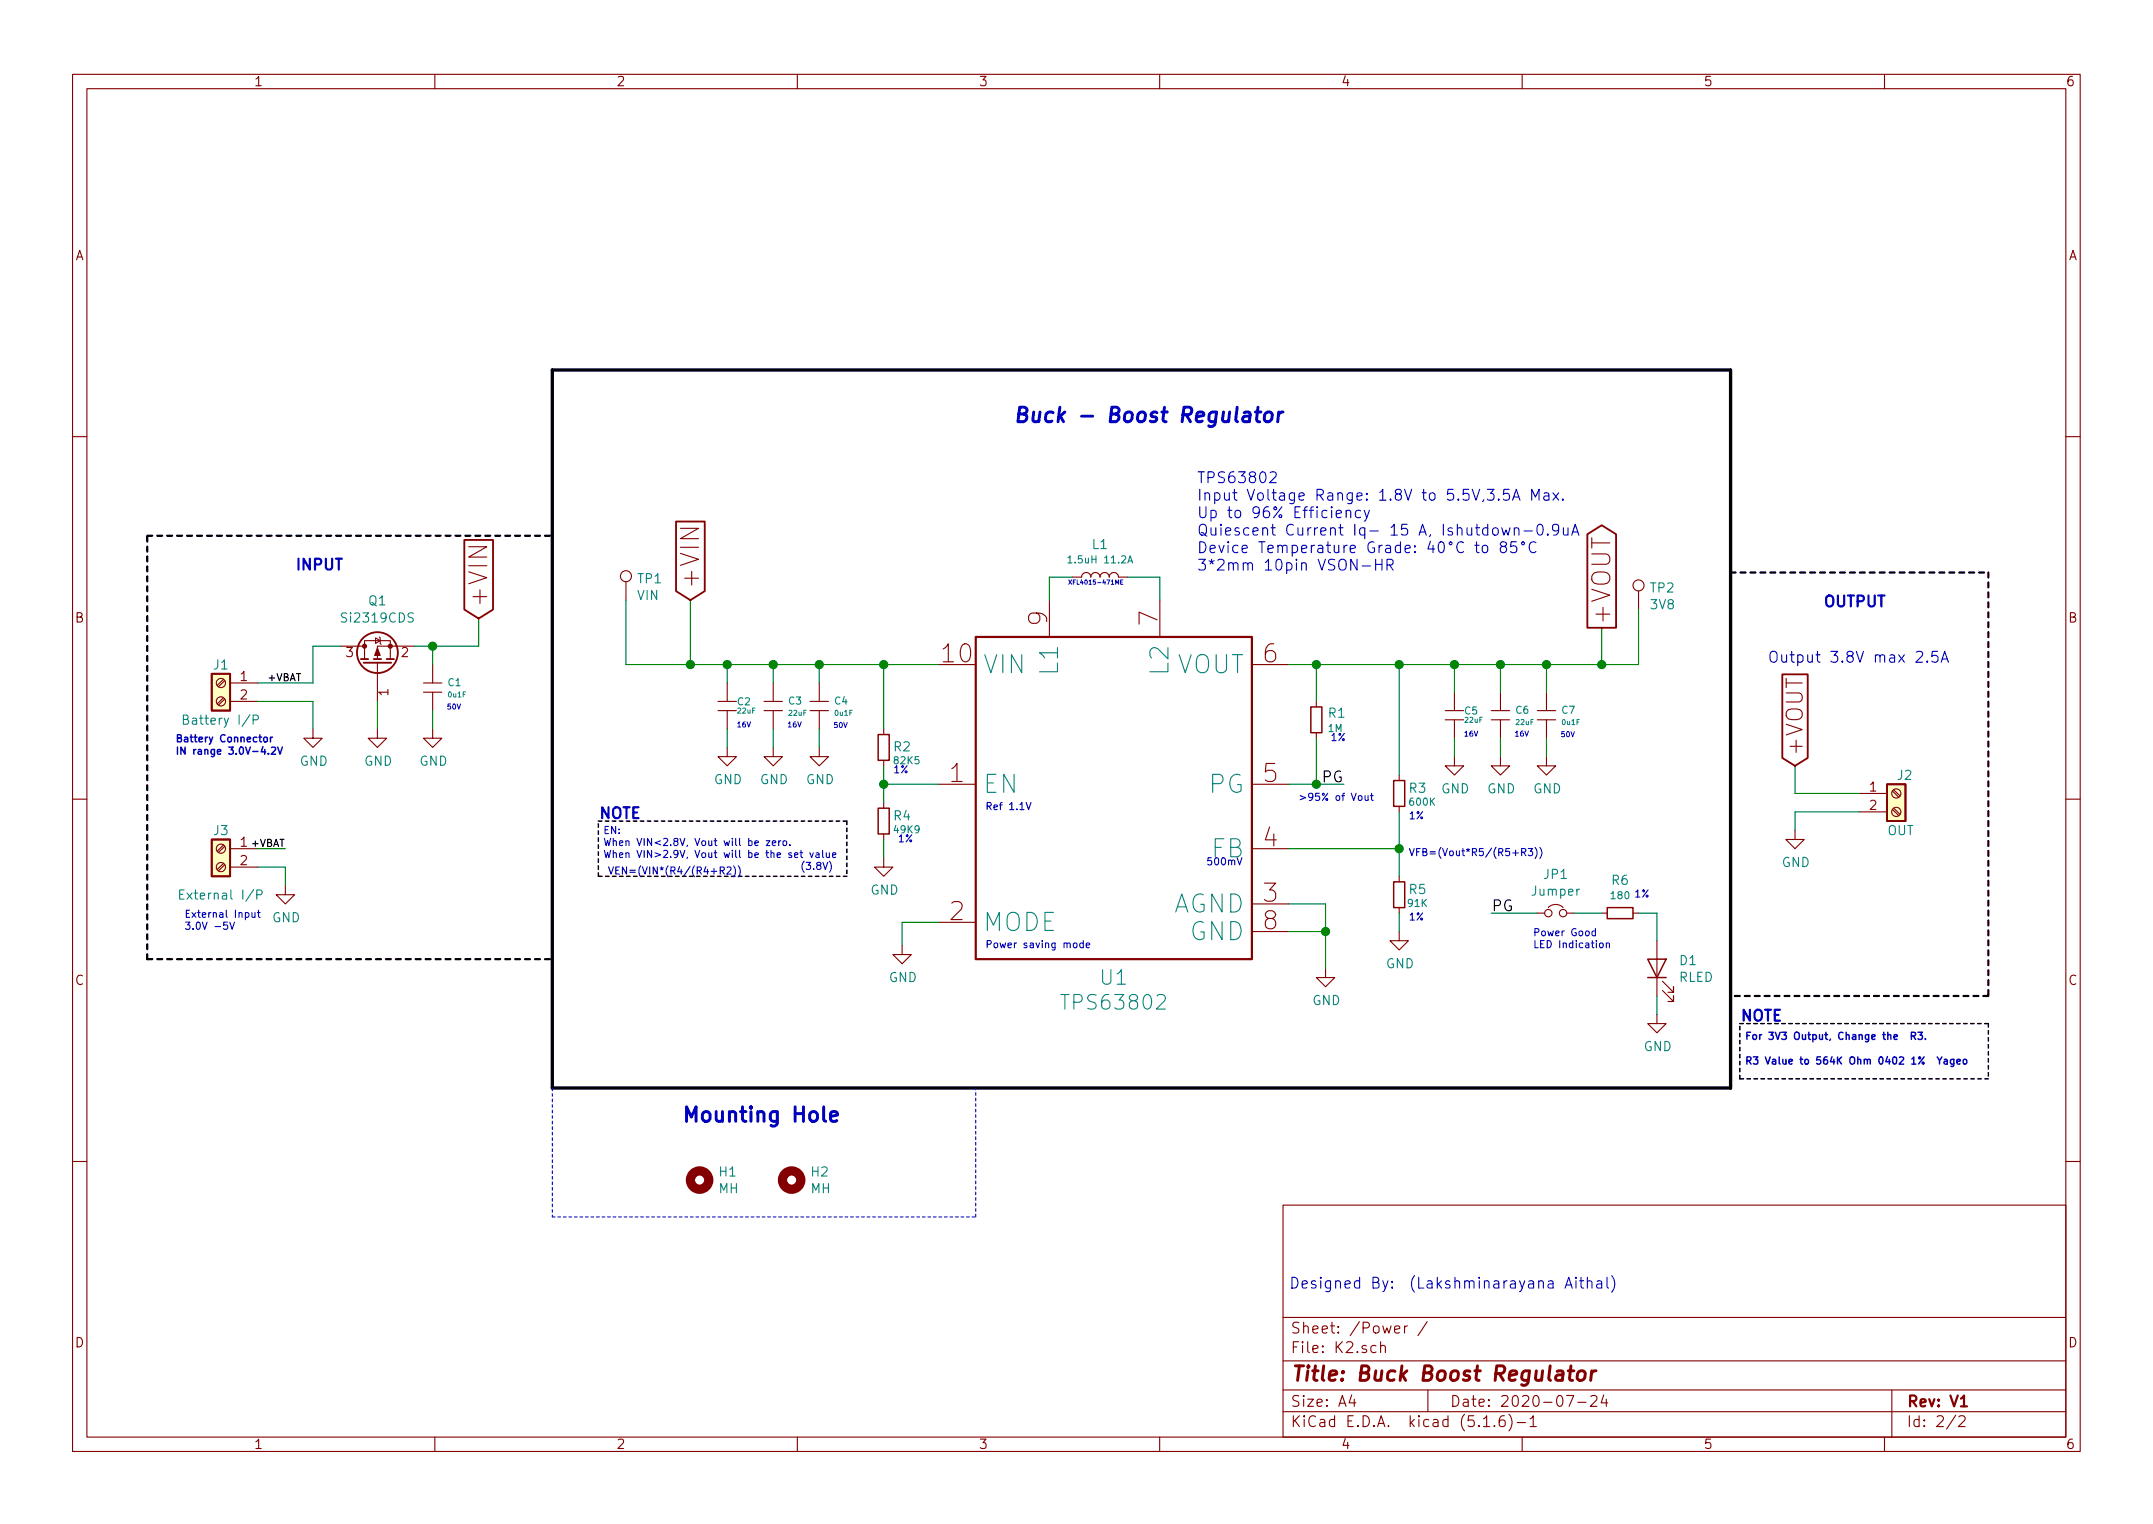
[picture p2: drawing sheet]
EESchema Schematic File Version 4
EELAYER 30 0
EELAYER END
$Descr A4 11693 8268
encoding utf-8
Sheet 2 2
Title "Buck Boost Regulator"
Date "2020-07-24"
Rev "V1"
Comp ""
Comment1 ""
Comment2 ""
Comment3 ""
Comment4 ""
$EndDescr
$Comp
L Device:L L?
U 1 1
P 5975 3125
AR Path="/5F27532A" Ref="L?"  Part="1" 
AR Path="/5F266078/5F27532A" Ref="L1"  Part="1" 
F 0 "L1" V 6149 3125 50  0000 C CNN
F 1 "1.5uH 11.2A" V 6066 3125 39  0000 C CNN
F 2 "EC25E_LI:XFL401571MEB" H 5975 3125 50  0001 C CNN
F 3 "~" H 5975 3125 50  0001 C CNN
	1    5975 3125
	0    -1   -1   0   
$EndComp
Text Notes 5800 3175 0    24   ~ 0
XFL4015-471ME
Wire Wire Line
	6125 3125 6300 3125
Wire Wire Line
	6300 3125 6300 3250
Wire Wire Line
	5825 3125 5700 3125
Wire Wire Line
	5700 3125 5700 3250
$Comp
L EC-25:TPS63802 U?
U 1 1
P 5250 3500
AR Path="/5F275335" Ref="U?"  Part="1" 
AR Path="/5F266078/5F275335" Ref="U1"  Part="1" 
F 0 "U1" H 6050 1703 79  0000 C CNN
F 1 "TPS63802" H 6050 1568 79  0000 C CNN
F 2 "EC25E_LI:TPS63802" H 4600 3900 79  0001 C CNN
F 3 "" H 4600 3900 79  0001 C CNN
	1    5250 3500
	1    0    0    -1  
$EndComp
$Comp
L KiCAD~Demo:49K9 R?
U 1 1
P 4800 4450
AR Path="/5F27533F" Ref="R?"  Part="1" 
AR Path="/5F266078/5F27533F" Ref="R4"  Part="1" 
F 0 "R4" V 4825 4350 50  0000 C CNN
F 1 "49K9" V 4750 4325 39  0000 C CNN
F 2 "KiCAD Demo- Buck-Boost Regulator:R0603" V 4800 4450 50  0001 C CNN
F 3 "~" V 4800 4450 50  0001 C CNN
F 4 "https://www.digikey.in/product-detail/en/yageo/RC0603FR-0749K9L/311-49-9KHRCT-ND/730212" H 4950 4350 50  0001 C CNN "Digikey"
F 5 "RC0603FR-0749K9L" H 4950 4300 50  0001 C CNN "Part Number"
F 6 "RES SMD 49.9K OHM 1% 1/10W 0603" H 4950 4350 50  0001 C CNN "Description"
F 7 "Yageo" H 4800 4450 50  0001 C CNN "Manufacturer"
	1    4800 4450
	0    -1   -1   0   
$EndComp
$Comp
L KiCAD~Demo:82K5 R?
U 1 1
P 4800 4050
AR Path="/5F275349" Ref="R?"  Part="1" 
AR Path="/5F266078/5F275349" Ref="R2"  Part="1" 
F 0 "R2" V 4800 3950 50  0000 C CNN
F 1 "82K5" V 4725 3925 39  0000 C CNN
F 2 "KiCAD Demo- Buck-Boost Regulator:R0402" V 4800 4050 50  0001 C CNN
F 3 "~" V 4800 4050 50  0001 C CNN
F 4 "https://www.digikey.in/product-detail/en/yageo/RC0402FR-0782K5L/311-82-5KLRDKR-ND/732560" H 4800 4050 50  0001 C BNN "Digikey"
F 5 "Yageo" H 4800 4050 50  0001 C BNN "Manufacturer"
F 6 "RC0402FR-0782K5L" H 4800 4050 50  0001 C BNN "Part Number"
F 7 "RES SMD 82.5K OHM 1% 1/16W 0402" H 4800 4050 50  0001 C BNN "Description"
	1    4800 4050
	0    -1   -1   0   
$EndComp
$Comp
L KiCAD~Demo:22uF C?
U 1 1
P 4200 3800
AR Path="/5F275353" Ref="C?"  Part="1" 
AR Path="/5F266078/5F275353" Ref="C3"  Part="1" 
F 0 "C3" H 4278 3804 39  0000 L CNN
F 1 "22uF" H 4278 3738 28  0000 L CNN
F 2 "KiCAD Demo- Buck-Boost Regulator:C0402" H 4200 3850 50  0001 C CNN
F 3 "" H 4200 3850 50  0001 C CNN
F 4 "https://www.digikey.in/product-detail/en/samsung-electro-mechanics/CL10A226MO7JZNC/1276-7076-1-ND/7320718" H 4000 3450 50  0001 C CNN "Digikey"
F 5 "CL10A226MO7JZNC" H 4200 3450 50  0001 C CNN "Part Number"
F 6 "CAP CER 22UF 16V X5R 0603" H 4100 3450 50  0001 C CNN "Description"
F 7 "Samsung Electro-Mechanics" H 4150 3450 50  0001 C CNN "Manufacturer"
	1    4200 3800
	1    0    0    -1  
$EndComp
$Comp
L KiCAD~Demo:0u1F C?
U 1 1
P 4450 3800
AR Path="/5F27535D" Ref="C?"  Part="1" 
AR Path="/5F266078/5F27535D" Ref="C4"  Part="1" 
F 0 "C4" H 4528 3804 39  0000 L CNN
F 1 "0u1F" H 4528 3738 28  0000 L CNN
F 2 "KiCAD Demo- Buck-Boost Regulator:C0402" H 4450 3850 50  0001 C CNN
F 3 "" H 4450 3850 50  0001 C CNN
F 4 "https://www.digikey.in/product-detail/en/yageo/CC0402KRX5R9BB104/311-3342-1-ND/6818312" H 4250 3450 50  0001 C CNN "Digikey"
F 5 "CC0402KRX5R9BB104" H 4450 3450 50  0001 C CNN "Part Number"
F 6 "CAP CER 0.1UF 50V X5R 0402" H 4350 3450 50  0001 C CNN "Description"
F 7 "Yageo" H 4400 3450 50  0001 C CNN "Manufacturer"
	1    4450 3800
	1    0    0    -1  
$EndComp
$Comp
L KiCAD~Demo:180 R?
U 1 1
P 8800 4950
AR Path="/5F275367" Ref="R?"  Part="1" 
AR Path="/5F266078/5F275367" Ref="R6"  Part="1" 
F 0 "R6" H 8800 5130 50  0000 C CNN
F 1 "180" H 8800 5047 39  0000 C CNN
F 2 "KiCAD Demo- Buck-Boost Regulator:R0603" V 8800 4950 50  0001 C CNN
F 3 "~" V 8800 4950 50  0001 C CNN
F 4 "https://www.digikey.in/product-detail/en/yageo/RC0603JR-07180RL/311-180GRCT-ND/729669" H 8950 4850 50  0001 C CNN "Digikey"
F 5 "RC0603JR-07180RL" H 8950 4800 50  0001 C CNN "Part Number"
F 6 "RES SMD 180 OHM 5% 1/10W 0603" H 8950 4850 50  0001 C CNN "Description"
F 7 "Yageo" H 8800 4950 50  0001 C CNN "Manufacturer"
	1    8800 4950
	1    0    0    -1  
$EndComp
$Comp
L Device:LED D?
U 1 1
P 9000 5250
AR Path="/5F27536D" Ref="D?"  Part="1" 
AR Path="/5F266078/5F27536D" Ref="D1"  Part="1" 
F 0 "D1" V 9039 5133 50  0000 R CNN
F 1 "RLED" V 8948 5133 50  0000 R CNN
F 2 "KiCAD Demo- Buck-Boost Regulator:D0603" H 9000 5250 50  0001 C CNN
F 3 "~" H 9000 5250 50  0001 C CNN
	1    9000 5250
	0    -1   -1   0   
$EndComp
$Comp
L KiCAD~Demo:22uF C?
U 1 1
P 3950 3800
AR Path="/5F275377" Ref="C?"  Part="1" 
AR Path="/5F266078/5F275377" Ref="C2"  Part="1" 
F 0 "C2" H 4000 3800 39  0000 L CNN
F 1 "22uF" H 4000 3750 28  0000 L CNN
F 2 "KiCAD Demo- Buck-Boost Regulator:C0402" H 3950 3850 50  0001 C CNN
F 3 "" H 3950 3850 50  0001 C CNN
F 4 "https://www.digikey.in/product-detail/en/samsung-electro-mechanics/CL10A226MO7JZNC/1276-7076-1-ND/7320718" H 3750 3450 50  0001 C CNN "Digikey"
F 5 "CL10A226MO7JZNC" H 3950 3450 50  0001 C CNN "Part Number"
F 6 "CAP CER 22UF 16V X5R 0603" H 3850 3450 50  0001 C CNN "Description"
F 7 "Samsung Electro-Mechanics" H 3900 3450 50  0001 C CNN "Manufacturer"
	1    3950 3800
	1    0    0    -1  
$EndComp
Wire Wire Line
	4800 3600 4800 3950
Wire Wire Line
	4450 3700 4450 3600
Wire Wire Line
	4450 3600 4200 3600
Wire Wire Line
	4200 3600 4200 3700
Connection ~ 4450 3600
Wire Wire Line
	3950 3700 3950 3600
Wire Wire Line
	4800 4550 4800 4650
Wire Wire Line
	5100 5000 4900 5000
Wire Wire Line
	4900 5000 4900 5125
$Comp
L power:GND #PWR?
U 1 1
P 4900 5125
AR Path="/5F275386" Ref="#PWR?"  Part="1" 
AR Path="/5F266078/5F275386" Ref="#PWR014"  Part="1" 
F 0 "#PWR014" H 4900 4875 50  0001 C CNN
F 1 "GND" H 4905 4952 50  0000 C CNN
F 2 "" H 4900 5125 50  0001 C CNN
F 3 "" H 4900 5125 50  0001 C CNN
	1    4900 5125
	1    0    0    -1  
$EndComp
$Comp
L power:GND #PWR?
U 1 1
P 4800 4650
AR Path="/5F27538C" Ref="#PWR?"  Part="1" 
AR Path="/5F266078/5F27538C" Ref="#PWR011"  Part="1" 
F 0 "#PWR011" H 4800 4400 50  0001 C CNN
F 1 "GND" H 4805 4477 50  0000 C CNN
F 2 "" H 4800 4650 50  0001 C CNN
F 3 "" H 4800 4650 50  0001 C CNN
	1    4800 4650
	1    0    0    -1  
$EndComp
$Comp
L power:GND #PWR?
U 1 1
P 3950 4050
AR Path="/5F275392" Ref="#PWR?"  Part="1" 
AR Path="/5F266078/5F275392" Ref="#PWR04"  Part="1" 
F 0 "#PWR04" H 3950 3800 50  0001 C CNN
F 1 "GND" H 3955 3877 50  0000 C CNN
F 2 "" H 3950 4050 50  0001 C CNN
F 3 "" H 3950 4050 50  0001 C CNN
	1    3950 4050
	1    0    0    -1  
$EndComp
Wire Wire Line
	3950 3950 3950 4050
$Comp
L power:GND #PWR?
U 1 1
P 4200 4050
AR Path="/5F275399" Ref="#PWR?"  Part="1" 
AR Path="/5F266078/5F275399" Ref="#PWR05"  Part="1" 
F 0 "#PWR05" H 4200 3800 50  0001 C CNN
F 1 "GND" H 4205 3877 50  0000 C CNN
F 2 "" H 4200 4050 50  0001 C CNN
F 3 "" H 4200 4050 50  0001 C CNN
	1    4200 4050
	1    0    0    -1  
$EndComp
Wire Wire Line
	4200 3950 4200 4050
$Comp
L power:GND #PWR?
U 1 1
P 4450 4050
AR Path="/5F2753A0" Ref="#PWR?"  Part="1" 
AR Path="/5F266078/5F2753A0" Ref="#PWR06"  Part="1" 
F 0 "#PWR06" H 4450 3800 50  0001 C CNN
F 1 "GND" H 4455 3877 50  0000 C CNN
F 2 "" H 4450 4050 50  0001 C CNN
F 3 "" H 4450 4050 50  0001 C CNN
	1    4450 4050
	1    0    0    -1  
$EndComp
Wire Wire Line
	4450 3950 4450 4050
$Comp
L KiCAD~Demo:1M R?
U 1 1
P 7150 3900
AR Path="/5F2753AB" Ref="R?"  Part="1" 
AR Path="/5F266078/5F2753AB" Ref="R1"  Part="1" 
F 0 "R1" V 7112 3959 50  0000 L CNN
F 1 "1M" V 7195 3959 39  0000 L CNN
F 2 "KiCAD Demo- Buck-Boost Regulator:R0402" V 7150 3900 50  0001 C CNN
F 3 "~" V 7150 3900 50  0001 C CNN
F 4 "https://www.digikey.in/product-detail/en/yageo/RC0402FR-071ML/311-1-00MLRCT-ND/729462" H 7150 3900 50  0001 C BNN "Digikey"
F 5 "Yageo" H 7150 3900 50  0001 C BNN "Manufacturer"
F 6 "RC0402FR-071ML" H 7150 3900 50  0001 C BNN "Part Number"
F 7 "RES SMD 1M OHM 1% 1/16W 0402" H 7150 3900 50  0001 C BNN "Description"
	1    7150 3900
	0    1    1    0   
$EndComp
$Comp
L KiCAD~Demo:91K R?
U 1 1
P 7600 4300
AR Path="/5F2753B1" Ref="R?"  Part="1" 
AR Path="/5F266078/5F2753B1" Ref="R3"  Part="1" 
F 0 "R3" V 7625 4200 50  0000 C CNN
F 1 "600K" V 7550 4175 39  0000 C CNN
F 2 "KiCAD Demo- Buck-Boost Regulator:R0402" V 7600 4300 50  0001 C CNN
F 3 "~" V 7600 4300 50  0001 C CNN
	1    7600 4300
	0    -1   -1   0   
$EndComp
$Comp
L Device:Jumper_NC_Small JP?
U 1 1
P 8450 4950
AR Path="/5F2753B7" Ref="JP?"  Part="1" 
AR Path="/5F266078/5F2753B7" Ref="JP1"  Part="1" 
F 0 "JP1" H 8450 5162 50  0000 C CNN
F 1 "Jumper" H 8450 5071 50  0000 C CNN
F 2 "Github:PinHeader_1x02_P2.54mm_Vertical" H 8450 4950 50  0001 C CNN
F 3 "~" H 8450 4950 50  0001 C CNN
	1    8450 4950
	1    0    0    -1  
$EndComp
$Comp
L KiCAD~Demo:91K R?
U 1 1
P 7600 4850
AR Path="/5F2753BD" Ref="R?"  Part="1" 
AR Path="/5F266078/5F2753BD" Ref="R5"  Part="1" 
F 0 "R5" V 7625 4750 50  0000 C CNN
F 1 "91K" V 7550 4750 39  0000 C CNN
F 2 "KiCAD Demo- Buck-Boost Regulator:R0402" V 7600 4850 50  0001 C CNN
F 3 "~" V 7600 4850 50  0001 C CNN
	1    7600 4850
	0    -1   -1   0   
$EndComp
Wire Wire Line
	7000 3600 7150 3600
Wire Wire Line
	7150 3600 7150 3800
Wire Wire Line
	7150 4000 7150 4250
Wire Wire Line
	7150 4250 7000 4250
Wire Wire Line
	7150 4250 7300 4250
Connection ~ 7150 4250
Wire Wire Line
	7000 4600 7600 4600
Wire Wire Line
	7600 4600 7600 4750
Wire Wire Line
	7600 4400 7600 4600
Connection ~ 7600 4600
Wire Wire Line
	7600 4200 7600 3600
Wire Wire Line
	7600 3600 7150 3600
Connection ~ 7150 3600
Wire Wire Line
	7600 4950 7600 5050
Wire Wire Line
	7000 4900 7200 4900
Wire Wire Line
	7200 4900 7200 5050
Wire Wire Line
	7000 5050 7200 5050
Connection ~ 7200 5050
Wire Wire Line
	7200 5050 7200 5250
$Comp
L power:GND #PWR?
U 1 1
P 7200 5250
AR Path="/5F2753D6" Ref="#PWR?"  Part="1" 
AR Path="/5F266078/5F2753D6" Ref="#PWR015"  Part="1" 
F 0 "#PWR015" H 7200 5000 50  0001 C CNN
F 1 "GND" H 7205 5077 50  0000 C CNN
F 2 "" H 7200 5250 50  0001 C CNN
F 3 "" H 7200 5250 50  0001 C CNN
	1    7200 5250
	1    0    0    -1  
$EndComp
$Comp
L power:GND #PWR?
U 1 1
P 7600 5050
AR Path="/5F2753DC" Ref="#PWR?"  Part="1" 
AR Path="/5F266078/5F2753DC" Ref="#PWR013"  Part="1" 
F 0 "#PWR013" H 7600 4800 50  0001 C CNN
F 1 "GND" H 7605 4877 50  0000 C CNN
F 2 "" H 7600 5050 50  0001 C CNN
F 3 "" H 7600 5050 50  0001 C CNN
	1    7600 5050
	1    0    0    -1  
$EndComp
Wire Wire Line
	8550 4950 8700 4950
Wire Wire Line
	8900 4950 9000 4950
Wire Wire Line
	9000 4950 9000 5100
Wire Wire Line
	9000 5400 9000 5500
$Comp
L power:GND #PWR?
U 1 1
P 9000 5500
AR Path="/5F2753E6" Ref="#PWR?"  Part="1" 
AR Path="/5F266078/5F2753E6" Ref="#PWR016"  Part="1" 
F 0 "#PWR016" H 9000 5250 50  0001 C CNN
F 1 "GND" H 9005 5327 50  0000 C CNN
F 2 "" H 9000 5500 50  0001 C CNN
F 3 "" H 9000 5500 50  0001 C CNN
	1    9000 5500
	1    0    0    -1  
$EndComp
Wire Wire Line
	8350 4950 8100 4950
Wire Wire Line
	4800 4150 4800 4250
Wire Wire Line
	4450 3600 4800 3600
Wire Wire Line
	4800 3600 5100 3600
Connection ~ 4800 3600
Connection ~ 4200 3600
Wire Wire Line
	3950 3600 4200 3600
Text Label 7300 4250 2    59   ~ 0
PG
Text Label 8100 4950 0    59   ~ 0
PG
$Comp
L KiCAD~Demo:22uF C?
U 1 1
P 8150 3850
AR Path="/5F2753F9" Ref="C?"  Part="1" 
AR Path="/5F266078/5F2753F9" Ref="C6"  Part="1" 
F 0 "C6" H 8228 3854 39  0000 L CNN
F 1 "22uF" H 8228 3788 28  0000 L CNN
F 2 "KiCAD Demo- Buck-Boost Regulator:C0402" H 8150 3900 50  0001 C CNN
F 3 "" H 8150 3900 50  0001 C CNN
F 4 "https://www.digikey.in/product-detail/en/samsung-electro-mechanics/CL10A226MO7JZNC/1276-7076-1-ND/7320718" H 7950 3500 50  0001 C CNN "Digikey"
F 5 "CL10A226MO7JZNC" H 8150 3500 50  0001 C CNN "Part Number"
F 6 "CAP CER 22UF 16V X5R 0603" H 8050 3500 50  0001 C CNN "Description"
F 7 "Samsung Electro-Mechanics" H 8100 3500 50  0001 C CNN "Manufacturer"
	1    8150 3850
	1    0    0    -1  
$EndComp
$Comp
L KiCAD~Demo:0u1F C?
U 1 1
P 8400 3850
AR Path="/5F275403" Ref="C?"  Part="1" 
AR Path="/5F266078/5F275403" Ref="C7"  Part="1" 
F 0 "C7" H 8478 3854 39  0000 L CNN
F 1 "0u1F" H 8478 3788 28  0000 L CNN
F 2 "KiCAD Demo- Buck-Boost Regulator:C0402" H 8400 3900 50  0001 C CNN
F 3 "" H 8400 3900 50  0001 C CNN
F 4 "https://www.digikey.in/product-detail/en/yageo/CC0402KRX5R9BB104/311-3342-1-ND/6818312" H 8200 3500 50  0001 C CNN "Digikey"
F 5 "CC0402KRX5R9BB104" H 8400 3500 50  0001 C CNN "Part Number"
F 6 "CAP CER 0.1UF 50V X5R 0402" H 8300 3500 50  0001 C CNN "Description"
F 7 "Yageo" H 8350 3500 50  0001 C CNN "Manufacturer"
	1    8400 3850
	1    0    0    -1  
$EndComp
$Comp
L KiCAD~Demo:22uF C?
U 1 1
P 7900 3850
AR Path="/5F27540D" Ref="C?"  Part="1" 
AR Path="/5F266078/5F27540D" Ref="C5"  Part="1" 
F 0 "C5" H 7950 3850 39  0000 L CNN
F 1 "22uF" H 7950 3800 28  0000 L CNN
F 2 "KiCAD Demo- Buck-Boost Regulator:C0402" H 7900 3900 50  0001 C CNN
F 3 "" H 7900 3900 50  0001 C CNN
F 4 "https://www.digikey.in/product-detail/en/samsung-electro-mechanics/CL10A226MO7JZNC/1276-7076-1-ND/7320718" H 7700 3500 50  0001 C CNN "Digikey"
F 5 "CL10A226MO7JZNC" H 7900 3500 50  0001 C CNN "Part Number"
F 6 "CAP CER 22UF 16V X5R 0603" H 7800 3500 50  0001 C CNN "Description"
F 7 "Samsung Electro-Mechanics" H 7850 3500 50  0001 C CNN "Manufacturer"
	1    7900 3850
	1    0    0    -1  
$EndComp
$Comp
L power:GND #PWR?
U 1 1
P 7900 4100
AR Path="/5F275413" Ref="#PWR?"  Part="1" 
AR Path="/5F266078/5F275413" Ref="#PWR07"  Part="1" 
F 0 "#PWR07" H 7900 3850 50  0001 C CNN
F 1 "GND" H 7905 3927 50  0000 C CNN
F 2 "" H 7900 4100 50  0001 C CNN
F 3 "" H 7900 4100 50  0001 C CNN
	1    7900 4100
	1    0    0    -1  
$EndComp
Wire Wire Line
	7900 4000 7900 4100
$Comp
L power:GND #PWR?
U 1 1
P 8150 4100
AR Path="/5F27541A" Ref="#PWR?"  Part="1" 
AR Path="/5F266078/5F27541A" Ref="#PWR08"  Part="1" 
F 0 "#PWR08" H 8150 3850 50  0001 C CNN
F 1 "GND" H 8155 3927 50  0000 C CNN
F 2 "" H 8150 4100 50  0001 C CNN
F 3 "" H 8150 4100 50  0001 C CNN
	1    8150 4100
	1    0    0    -1  
$EndComp
Wire Wire Line
	8150 4000 8150 4100
$Comp
L power:GND #PWR?
U 1 1
P 8400 4100
AR Path="/5F275421" Ref="#PWR?"  Part="1" 
AR Path="/5F266078/5F275421" Ref="#PWR09"  Part="1" 
F 0 "#PWR09" H 8400 3850 50  0001 C CNN
F 1 "GND" H 8405 3927 50  0000 C CNN
F 2 "" H 8400 4100 50  0001 C CNN
F 3 "" H 8400 4100 50  0001 C CNN
	1    8400 4100
	1    0    0    -1  
$EndComp
Wire Wire Line
	8400 4000 8400 4100
Wire Wire Line
	7600 3600 7900 3600
Wire Wire Line
	8400 3600 8400 3750
Connection ~ 7600 3600
Wire Wire Line
	8150 3600 8150 3750
Connection ~ 8150 3600
Wire Wire Line
	8150 3600 8400 3600
Wire Wire Line
	7900 3600 7900 3750
Connection ~ 7900 3600
Wire Wire Line
	7900 3600 8150 3600
Wire Wire Line
	4800 4250 5100 4250
Connection ~ 4800 4250
Wire Wire Line
	4800 4250 4800 4350
Wire Wire Line
	8400 3600 8700 3600
Wire Wire Line
	8700 3600 8700 3400
Connection ~ 8400 3600
Text GLabel 3750 3250 1    98   Input ~ 0
+VIN
Wire Wire Line
	3750 3250 3750 3600
Wire Wire Line
	3750 3600 3950 3600
Connection ~ 3950 3600
$Comp
L Connector:Screw_Terminal_01x02 J?
U 1 1
P 1200 3700
AR Path="/5F27543B" Ref="J?"  Part="1" 
AR Path="/5F266078/5F27543B" Ref="J1"  Part="1" 
F 0 "J1" H 1200 3800 50  0000 C CNN
F 1 "Battery I/P" H 1200 3500 50  0000 C CNN
F 2 "Github:PinSocket_1x02_P2.54mm_Vertical" H 1200 3700 50  0001 C CNN
F 3 "~" H 1200 3700 50  0001 C CNN
	1    1200 3700
	-1   0    0    -1  
$EndComp
$Comp
L Connector:Screw_Terminal_01x02 J?
U 1 1
P 1200 4600
AR Path="/5F275441" Ref="J?"  Part="1" 
AR Path="/5F266078/5F275441" Ref="J3"  Part="1" 
F 0 "J3" H 1200 4700 50  0000 C CNN
F 1 "External I/P" H 1200 4350 50  0000 C CNN
F 2 "Github:PinSocket_1x02_P2.54mm_Vertical" H 1200 4600 50  0001 C CNN
F 3 "~" H 1200 4600 50  0001 C CNN
	1    1200 4600
	-1   0    0    -1  
$EndComp
$Comp
L Connector:Screw_Terminal_01x02 J?
U 1 1
P 10300 4300
AR Path="/5F275447" Ref="J?"  Part="1" 
AR Path="/5F266078/5F275447" Ref="J2"  Part="1" 
F 0 "J2" H 10300 4400 50  0000 L CNN
F 1 "OUT" H 10250 4100 50  0000 L CNN
F 2 "Github:PinSocket_1x02_P2.54mm_Vertical" H 10300 4300 50  0001 C CNN
F 3 "~" H 10300 4300 50  0001 C CNN
	1    10300 4300
	1    0    0    -1  
$EndComp
Wire Wire Line
	1400 3700 1700 3700
Wire Wire Line
	1700 3700 1700 3500
Wire Wire Line
	1400 3800 1700 3800
Wire Wire Line
	1700 3800 1700 3950
$Comp
L power:GND #PWR?
U 1 1
P 1700 3950
AR Path="/5F275451" Ref="#PWR?"  Part="1" 
AR Path="/5F266078/5F275451" Ref="#PWR01"  Part="1" 
F 0 "#PWR01" H 1700 3700 50  0001 C CNN
F 1 "GND" H 1705 3777 50  0000 C CNN
F 2 "" H 1700 3950 50  0001 C CNN
F 3 "" H 1700 3950 50  0001 C CNN
	1    1700 3950
	1    0    0    -1  
$EndComp
Wire Wire Line
	1400 4600 1550 4600
Wire Wire Line
	1400 4700 1550 4700
Wire Wire Line
	1550 4700 1550 4800
$Comp
L power:GND #PWR?
U 1 1
P 1550 4800
AR Path="/5F27545A" Ref="#PWR?"  Part="1" 
AR Path="/5F266078/5F27545A" Ref="#PWR012"  Part="1" 
F 0 "#PWR012" H 1550 4550 50  0001 C CNN
F 1 "GND" H 1555 4627 50  0000 C CNN
F 2 "" H 1550 4800 50  0001 C CNN
F 3 "" H 1550 4800 50  0001 C CNN
	1    1550 4800
	1    0    0    -1  
$EndComp
$Comp
L Transistor_FET:Si2319CDS Q?
U 1 1
P 2050 3600
AR Path="/5F275460" Ref="Q?"  Part="1" 
AR Path="/5F266078/5F275460" Ref="Q1"  Part="1" 
F 0 "Q1" V 2393 3600 50  0000 C CNN
F 1 "Si2319CDS" V 2300 3600 50  0000 C CNN
F 2 "Package_TO_SOT_SMD:SOT-23" H 2250 3525 50  0001 L CIN
F 3 "http://www.vishay.com/docs/66709/si2319cd.pdf" H 2050 3600 50  0001 L CNN
	1    2050 3600
	0    -1   -1   0   
$EndComp
Wire Wire Line
	1700 3500 1850 3500
Wire Wire Line
	2050 3800 2050 3950
$Comp
L power:GND #PWR?
U 1 1
P 2050 3950
AR Path="/5F275468" Ref="#PWR?"  Part="1" 
AR Path="/5F266078/5F275468" Ref="#PWR02"  Part="1" 
F 0 "#PWR02" H 2050 3700 50  0001 C CNN
F 1 "GND" H 2055 3777 50  0000 C CNN
F 2 "" H 2050 3950 50  0001 C CNN
F 3 "" H 2050 3950 50  0001 C CNN
	1    2050 3950
	1    0    0    -1  
$EndComp
Wire Wire Line
	2250 3500 2350 3500
Wire Wire Line
	2350 3500 2350 3600
Wire Wire Line
	2350 3500 2600 3500
Wire Wire Line
	2600 3500 2600 3350
Connection ~ 2350 3500
$Comp
L KiCAD~Demo:0u1F C?
U 1 1
P 2350 3700
AR Path="/5F275477" Ref="C?"  Part="1" 
AR Path="/5F266078/5F275477" Ref="C1"  Part="1" 
F 0 "C1" H 2428 3704 39  0000 L CNN
F 1 "0u1F" H 2428 3638 28  0000 L CNN
F 2 "KiCAD Demo- Buck-Boost Regulator:C0402" H 2350 3750 50  0001 C CNN
F 3 "" H 2350 3750 50  0001 C CNN
F 4 "https://www.digikey.in/product-detail/en/yageo/CC0402KRX5R9BB104/311-3342-1-ND/6818312" H 2150 3350 50  0001 C CNN "Digikey"
F 5 "CC0402KRX5R9BB104" H 2350 3350 50  0001 C CNN "Part Number"
F 6 "CAP CER 0.1UF 50V X5R 0402" H 2250 3350 50  0001 C CNN "Description"
F 7 "Yageo" H 2300 3350 50  0001 C CNN "Manufacturer"
	1    2350 3700
	1    0    0    -1  
$EndComp
$Comp
L power:GND #PWR?
U 1 1
P 2350 3950
AR Path="/5F27547D" Ref="#PWR?"  Part="1" 
AR Path="/5F266078/5F27547D" Ref="#PWR03"  Part="1" 
F 0 "#PWR03" H 2350 3700 50  0001 C CNN
F 1 "GND" H 2355 3777 50  0000 C CNN
F 2 "" H 2350 3950 50  0001 C CNN
F 3 "" H 2350 3950 50  0001 C CNN
	1    2350 3950
	1    0    0    -1  
$EndComp
Wire Wire Line
	2350 3850 2350 3950
Text GLabel 2600 3350 1    98   Input ~ 0
+VIN
Text Label 1450 3700 0    39   ~ 0
+VBAT
Text Label 1550 4600 2    39   ~ 0
+VBAT
Text GLabel 8700 3400 1    98   Output ~ 0
+VOUT
Text Notes 950  4100 0    39   ~ 8
Battery Connector\nIN range 3.0V-4.2V
Text Notes 1000 5050 0    39   ~ 0
External Input \n3.0V -5V\n
Text Notes 5350 4400 0    39   ~ 0
Ref 1.1V
Text Notes 3275 4725 0    39   ~ 0
EN:\nWhen VIN<2.8V, Vout will be zero.\nWhen VIN>2.9V, Vout will be the set value\n                                    (3.8V)
Wire Notes Line width 8 rgb(0, 0, 0)
	3250 4450 4600 4450
Wire Notes Line width 8 rgb(0, 0, 0)
	4600 4450 4600 4750
Wire Notes Line width 8 rgb(0, 0, 0)
	4600 4750 3250 4750
Wire Notes Line width 8 rgb(0, 0, 0)
	3250 4750 3250 4450
Text Notes 3250 4450 0    59   ~ 12
NOTE
Text Notes 7050 4350 0    39   ~ 0
>95% of Vout
Text Notes 7650 4650 0    39   ~ 0
VFB=(Vout*R5/(R5+R3))
Text Notes 8325 5150 0    39   ~ 0
Power Good\nLED Indication
Text Notes 8875 4875 0    39   ~ 0
1%\n
Text Notes 7225 4025 0    39   ~ 0
1%\n
Text Notes 7650 5000 0    39   ~ 0
1%\n
Text Notes 7650 4450 0    39   ~ 0
1%\n
Text Notes 4875 4575 0    39   ~ 0
1%\n
Text Notes 4850 4200 0    39   ~ 0
1%\n
Text Notes 4000 3950 0    28   ~ 0
16V\n
Text Notes 4275 3950 0    28   ~ 0
16V\n
Text Notes 8225 4000 0    28   ~ 0
16V\n
Text Notes 7950 4000 0    28   ~ 0
16V\n
Text Notes 4525 4000 0    28   ~ 0
50V\n\n
Text Notes 8475 4050 0    28   ~ 0
50V\n\n
Text Notes 2425 3900 0    28   ~ 0
50V\n\n
Wire Wire Line
	10100 4300 9750 4300
Wire Wire Line
	9750 4300 9750 4150
Wire Wire Line
	10100 4400 9750 4400
Wire Wire Line
	9750 4400 9750 4500
Text GLabel 9750 4150 1    87   Input ~ 0
+VOUT
$Comp
L power:GND #PWR?
U 1 1
P 9750 4500
AR Path="/5F2754A9" Ref="#PWR?"  Part="1" 
AR Path="/5F266078/5F2754A9" Ref="#PWR010"  Part="1" 
F 0 "#PWR010" H 9750 4250 50  0001 C CNN
F 1 "GND" H 9755 4327 50  0000 C CNN
F 2 "" H 9750 4500 50  0001 C CNN
F 3 "" H 9750 4500 50  0001 C CNN
	1    9750 4500
	1    0    0    -1  
$EndComp
Wire Notes Line width 18 style solid rgb(0, 0, 0)
	9400 5900 3000 5900
Wire Notes Line width 18 style solid rgb(0, 0, 0)
	3000 5900 3000 2000
Wire Notes Line width 18 style solid rgb(0, 0, 0)
	3000 2000 9400 2000
Text Notes 6500 3100 0    59   ~ 0
TPS63802\nInput Voltage Range: 1.8V to 5.5V,3.5A Max.\nUp to 96% Efficiency\nQuiescent Current Iq- 15 A, Ishutdown-0.9uA\nDevice Temperature Grade: 40°C to 85°C\n3*2mm 10pin VSON-HR
$Comp
L Connector:TestPoint TP?
U 1 1
P 8900 3300
AR Path="/5F2754B3" Ref="TP?"  Part="1" 
AR Path="/5F266078/5F2754B3" Ref="TP2"  Part="1" 
F 0 "TP2" H 8958 3418 50  0000 L CNN
F 1 "3V8" H 8958 3327 50  0000 L CNN
F 2 "TestPoint:TestPoint_Pad_1.0x1.0mm" H 9100 3300 50  0001 C CNN
F 3 "~" H 9100 3300 50  0001 C CNN
	1    8900 3300
	1    0    0    -1  
$EndComp
Wire Wire Line
	8900 3300 8900 3600
Wire Wire Line
	8900 3600 8700 3600
Connection ~ 8700 3600
$Comp
L Connector:TestPoint TP?
U 1 1
P 3400 3250
AR Path="/5F2754BC" Ref="TP?"  Part="1" 
AR Path="/5F266078/5F2754BC" Ref="TP1"  Part="1" 
F 0 "TP1" H 3458 3368 50  0000 L CNN
F 1 "VIN" H 3458 3277 50  0000 L CNN
F 2 "TestPoint:TestPoint_Pad_1.0x1.0mm" H 3600 3250 50  0001 C CNN
F 3 "~" H 3600 3250 50  0001 C CNN
	1    3400 3250
	1    0    0    -1  
$EndComp
Wire Wire Line
	3400 3250 3400 3600
Wire Wire Line
	3400 3600 3750 3600
Connection ~ 3750 3600
Text Notes 5350 5150 0    39   ~ 0
Power saving mode
Text Notes 6550 4700 0    39   ~ 0
500mV
Wire Notes Line width 18 style solid rgb(0, 0, 0)
	9400 2000 9400 5900
Wire Notes Line width 12 rgb(0, 0, 0)
	9400 3100 10800 3100
Wire Notes Line width 12 rgb(0, 0, 0)
	10800 3100 10800 5400
Wire Notes Line width 12 rgb(0, 0, 0)
	10800 5400 9400 5400
Text Notes 9600 3600 0    59   ~ 0
Output 3.8V max 2.5A
Wire Notes Line width 12 rgb(0, 0, 0)
	800  5200 800  2900
Wire Notes Line width 12 rgb(0, 0, 0)
	800  2900 3000 2900
Wire Notes Line width 12 rgb(0, 0, 0)
	800  5200 3000 5200
Text Notes 1600 3100 0    59   ~ 12
INPUT
Text Notes 9900 3300 0    59   ~ 12
OUTPUT
Text Notes 5500 2300 0    79   Italic 16
Buck - Boost Regulator
Text Notes 7000 7000 0    59   ~ 0
Designed By:
Text Notes 9475 5850 0    39   ~ 8
For 3V3 Output, Change the  R3.\n\nR3 Value to 564K Ohm 0402 1%  Yageo\n                            
Wire Notes Line width 8 rgb(0, 0, 0)
	9450 5550 10800 5550
Wire Notes Line width 8 rgb(0, 0, 0)
	10800 5550 10800 5850
Wire Notes Line width 8 rgb(0, 0, 0)
	10800 5850 9450 5850
Wire Notes Line width 8 rgb(0, 0, 0)
	9450 5850 9450 5550
Text Notes 3300 4750 0    39   ~ 0
VEN=(VIN*(R4/(R4+R2))
$Comp
L Mechanical:MountingHole H1
U 1 1
P 3800 6400
F 0 "H1" H 3900 6446 50  0000 L CNN
F 1 "MH" H 3900 6355 50  0000 L CNN
F 2 "MountingHole:MountingHole_2.5mm_Pad_Via" H 3800 6400 50  0001 C CNN
F 3 "~" H 3800 6400 50  0001 C CNN
	1    3800 6400
	1    0    0    -1  
$EndComp
$Comp
L Mechanical:MountingHole H2
U 1 1
P 4300 6400
F 0 "H2" H 4400 6446 50  0000 L CNN
F 1 "MH" H 4400 6355 50  0000 L CNN
F 2 "MountingHole:MountingHole_2.5mm_Pad_Via" H 4300 6400 50  0001 C CNN
F 3 "~" H 4300 6400 50  0001 C CNN
	1    4300 6400
	1    0    0    -1  
$EndComp
Wire Notes Line
	3000 5900 3000 6600
Wire Notes Line
	3000 6600 5300 6600
Wire Notes Line
	5300 6600 5300 5900
Text Notes 3700 6100 0    79   ~ 16
Mounting Hole
Text Notes 9450 5550 0    59   ~ 12
NOTE
Text Notes 7650 7000 0    59   ~ 0
(Lakshminarayana Aithal)
$EndSCHEMATC
